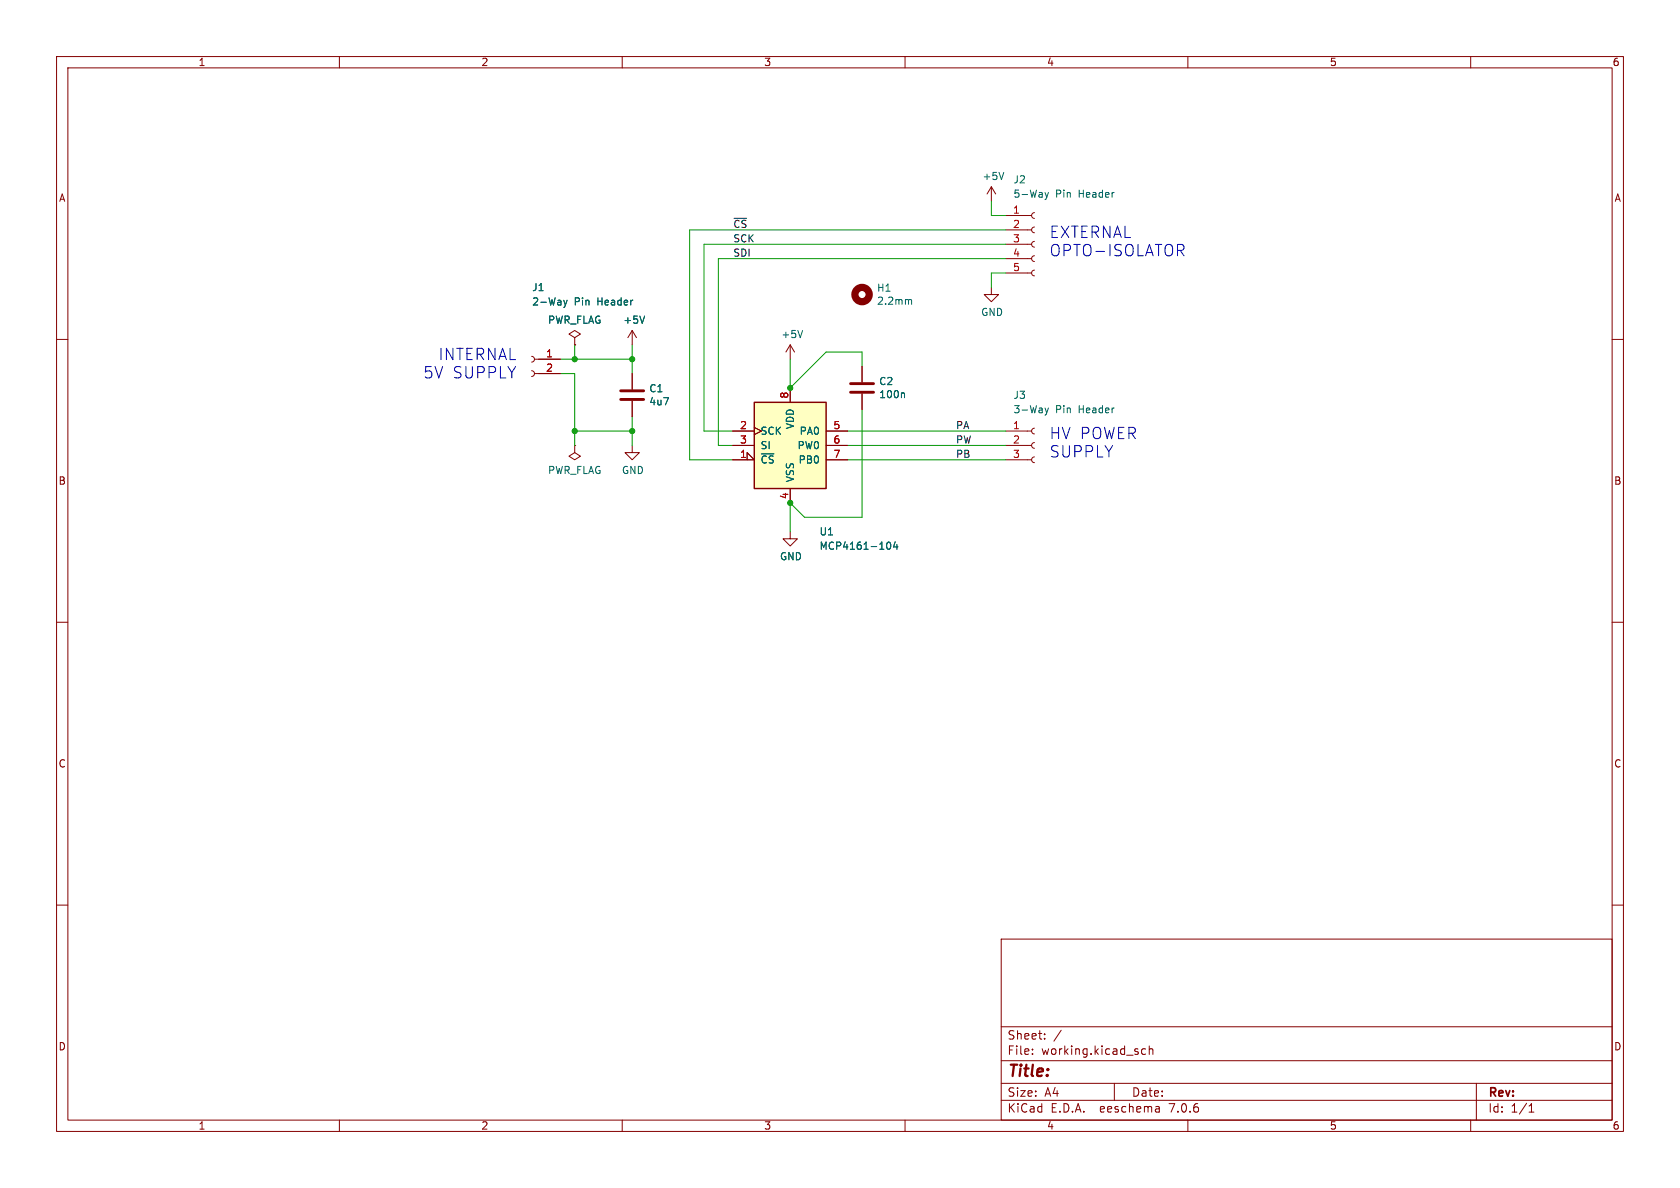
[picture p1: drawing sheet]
(kicad_sch (version 20230121) (generator eeschema)

 (paper "A4")

 (lib_symbols
  (symbol "Device:C" (pin_numbers hide) (pin_names (offset 0.254)) (in_bom yes) (on_board yes)
   (property "Reference" "C" (at 0.635 2.54 0) (effects (font (size 1.27 1.27)) (justify left)))
   (property "Value" "C" (at 0.635 -2.54 0) (effects (font (size 1.27 1.27)) (justify left)))
   (property "Footprint" "" (at 0.9652 -3.81 0) (effects (font (size 1.27 1.27)) hide))
   (property "Datasheet" "~" (at 0 0 0) (effects (font (size 1.27 1.27)) hide))
   (symbol "C_0_1"
    (polyline (pts (xy -2.032 -0.762) (xy 2.032 -0.762)) (stroke (width 0.508) (type default)) (fill (type none)))
    (polyline (pts (xy -2.032 0.762) (xy 2.032 0.762)) (stroke (width 0.508) (type default)) (fill (type none))))
   (symbol "C_1_1"
    (pin passive line (at 0 3.81 270) (length 2.794) (name "~" (effects (font (size 1.27 1.27)))) (number "1" (effects (font (size 1.27 1.27)))))
    (pin passive line (at 0 -3.81 90) (length 2.794) (name "~" (effects (font (size 1.27 1.27)))) (number "2" (effects (font (size 1.27 1.27)))))))
  (symbol "DigitalPot-rescue:Conn_01x02_Female-Connector" (pin_names (offset 1.016) hide) (in_bom yes) (on_board yes)
   (property "Reference" "J" (at 0 2.54 0) (effects (font (size 1.27 1.27))))
   (property "Value" "Connector_Conn_01x02_Female" (at 0 -5.08 0) (effects (font (size 1.27 1.27))))
   (property "Footprint" "" (at 0 0 0) (effects (font (size 1.27 1.27)) hide))
   (property "Datasheet" "" (at 0 0 0) (effects (font (size 1.27 1.27)) hide))
   (symbol "Conn_01x02_Female-Connector_1_1"
    (arc (start 0 -2.032) (mid -0.5058 -2.54) (end 0 -3.048) (stroke (width 0.1524) (type solid)) (fill (type none)))
    (polyline (pts (xy -1.27 -2.54) (xy -0.508 -2.54)) (stroke (width 0.1524) (type solid)) (fill (type none)))
    (polyline (pts (xy -1.27 0) (xy -0.508 0)) (stroke (width 0.1524) (type solid)) (fill (type none)))
    (arc (start 0 0.508) (mid -0.5058 0) (end 0 -0.508) (stroke (width 0.1524) (type solid)) (fill (type none)))
    (pin passive line (at -5.08 0 0) (length 3.81) (name "Pin_1" (effects (font (size 1.27 1.27)))) (number "1" (effects (font (size 1.27 1.27)))))
    (pin passive line (at -5.08 -2.54 0) (length 3.81) (name "Pin_2" (effects (font (size 1.27 1.27)))) (number "2" (effects (font (size 1.27 1.27)))))))
  (symbol "DigitalPot-rescue:Conn_01x03_Female-Connector" (pin_names (offset 1.016) hide) (in_bom yes) (on_board yes)
   (property "Reference" "J" (at 0 5.08 0) (effects (font (size 1.27 1.27))))
   (property "Value" "Connector_Conn_01x03_Female" (at 0 -5.08 0) (effects (font (size 1.27 1.27))))
   (property "Footprint" "" (at 0 0 0) (effects (font (size 1.27 1.27)) hide))
   (property "Datasheet" "" (at 0 0 0) (effects (font (size 1.27 1.27)) hide))
   (symbol "Conn_01x03_Female-Connector_1_1"
    (arc (start 0 -2.032) (mid -0.5058 -2.54) (end 0 -3.048) (stroke (width 0.1524) (type solid)) (fill (type none)))
    (polyline (pts (xy -1.27 -2.54) (xy -0.508 -2.54)) (stroke (width 0.1524) (type solid)) (fill (type none)))
    (polyline (pts (xy -1.27 0) (xy -0.508 0)) (stroke (width 0.1524) (type solid)) (fill (type none)))
    (polyline (pts (xy -1.27 2.54) (xy -0.508 2.54)) (stroke (width 0.1524) (type solid)) (fill (type none)))
    (arc (start 0 0.508) (mid -0.5058 0) (end 0 -0.508) (stroke (width 0.1524) (type solid)) (fill (type none)))
    (arc (start 0 3.048) (mid -0.5058 2.54) (end 0 2.032) (stroke (width 0.1524) (type solid)) (fill (type none)))
    (pin passive line (at -5.08 2.54 0) (length 3.81) (name "Pin_1" (effects (font (size 1.27 1.27)))) (number "1" (effects (font (size 1.27 1.27)))))
    (pin passive line (at -5.08 0 0) (length 3.81) (name "Pin_2" (effects (font (size 1.27 1.27)))) (number "2" (effects (font (size 1.27 1.27)))))
    (pin passive line (at -5.08 -2.54 0) (length 3.81) (name "Pin_3" (effects (font (size 1.27 1.27)))) (number "3" (effects (font (size 1.27 1.27)))))))
  (symbol "DigitalPot-rescue:Conn_01x05_Female-Connector" (pin_names (offset 1.016) hide) (in_bom yes) (on_board yes)
   (property "Reference" "J" (at 0 7.62 0) (effects (font (size 1.27 1.27))))
   (property "Value" "Connector_Conn_01x05_Female" (at 0 -7.62 0) (effects (font (size 1.27 1.27))))
   (property "Footprint" "" (at 0 0 0) (effects (font (size 1.27 1.27)) hide))
   (property "Datasheet" "" (at 0 0 0) (effects (font (size 1.27 1.27)) hide))
   (symbol "Conn_01x05_Female-Connector_1_1"
    (arc (start 0 -4.572) (mid -0.5058 -5.08) (end 0 -5.588) (stroke (width 0.1524) (type solid)) (fill (type none)))
    (arc (start 0 -2.032) (mid -0.5058 -2.54) (end 0 -3.048) (stroke (width 0.1524) (type solid)) (fill (type none)))
    (polyline (pts (xy -1.27 -5.08) (xy -0.508 -5.08)) (stroke (width 0.1524) (type solid)) (fill (type none)))
    (polyline (pts (xy -1.27 -2.54) (xy -0.508 -2.54)) (stroke (width 0.1524) (type solid)) (fill (type none)))
    (polyline (pts (xy -1.27 0) (xy -0.508 0)) (stroke (width 0.1524) (type solid)) (fill (type none)))
    (polyline (pts (xy -1.27 2.54) (xy -0.508 2.54)) (stroke (width 0.1524) (type solid)) (fill (type none)))
    (polyline (pts (xy -1.27 5.08) (xy -0.508 5.08)) (stroke (width 0.1524) (type solid)) (fill (type none)))
    (arc (start 0 0.508) (mid -0.5058 0) (end 0 -0.508) (stroke (width 0.1524) (type solid)) (fill (type none)))
    (arc (start 0 3.048) (mid -0.5058 2.54) (end 0 2.032) (stroke (width 0.1524) (type solid)) (fill (type none)))
    (arc (start 0 5.588) (mid -0.5058 5.08) (end 0 4.572) (stroke (width 0.1524) (type solid)) (fill (type none)))
    (pin passive line (at -5.08 5.08 0) (length 3.81) (name "Pin_1" (effects (font (size 1.27 1.27)))) (number "1" (effects (font (size 1.27 1.27)))))
    (pin passive line (at -5.08 2.54 0) (length 3.81) (name "Pin_2" (effects (font (size 1.27 1.27)))) (number "2" (effects (font (size 1.27 1.27)))))
    (pin passive line (at -5.08 0 0) (length 3.81) (name "Pin_3" (effects (font (size 1.27 1.27)))) (number "3" (effects (font (size 1.27 1.27)))))
    (pin passive line (at -5.08 -2.54 0) (length 3.81) (name "Pin_4" (effects (font (size 1.27 1.27)))) (number "4" (effects (font (size 1.27 1.27)))))
    (pin passive line (at -5.08 -5.08 0) (length 3.81) (name "Pin_5" (effects (font (size 1.27 1.27)))) (number "5" (effects (font (size 1.27 1.27)))))))
  (symbol "Mechanical:MountingHole" (pin_names (offset 1.016)) (in_bom yes) (on_board yes)
   (property "Reference" "H" (at 0 5.08 0) (effects (font (size 1.27 1.27))))
   (property "Value" "MountingHole" (at 0 3.175 0) (effects (font (size 1.27 1.27))))
   (property "Footprint" "" (at 0 0 0) (effects (font (size 1.27 1.27)) hide))
   (property "Datasheet" "~" (at 0 0 0) (effects (font (size 1.27 1.27)) hide))
   (symbol "MountingHole_0_1"
    (circle (center 0 0) (radius 1.27) (stroke (width 1.27) (type default)) (fill (type none)))))
  (symbol "Potentiometer_Digital:MCP41100" (pin_names (offset 1.016)) (in_bom yes) (on_board yes)
   (property "Reference" "U" (at -6.35 8.89 0) (effects (font (size 1.27 1.27)) (justify left)))
   (property "Value" "MCP41100" (at 1.27 8.89 0) (effects (font (size 1.27 1.27)) (justify left)))
   (property "Footprint" "" (at 0 0 0) (effects (font (size 1.27 1.27)) hide))
   (property "Datasheet" "http://ww1.microchip.com/downloads/en/DeviceDoc/11195c.pdf" (at 0 0 0) (effects (font (size 1.27 1.27)) hide))
   (symbol "MCP41100_0_1"
    (rectangle (start -6.35 7.62) (end 6.35 -7.62) (stroke (width 0.254) (type default)) (fill (type background))))
   (symbol "MCP41100_1_1"
    (pin input input_low (at -10.16 -2.54 0) (length 3.81) (name "~{CS}" (effects (font (size 1.27 1.27)))) (number "1" (effects (font (size 1.27 1.27)))))
    (pin passive clock (at -10.16 2.54 0) (length 3.81) (name "SCK" (effects (font (size 1.27 1.27)))) (number "2" (effects (font (size 1.27 1.27)))))
    (pin input line (at -10.16 0 0) (length 3.81) (name "SI" (effects (font (size 1.27 1.27)))) (number "3" (effects (font (size 1.27 1.27)))))
    (pin power_in line (at 0 -10.16 90) (length 2.54) (name "VSS" (effects (font (size 1.27 1.27)))) (number "4" (effects (font (size 1.27 1.27)))))
    (pin passive line (at 10.16 2.54 180) (length 3.81) (name "PA0" (effects (font (size 1.27 1.27)))) (number "5" (effects (font (size 1.27 1.27)))))
    (pin passive line (at 10.16 0 180) (length 3.81) (name "PW0" (effects (font (size 1.27 1.27)))) (number "6" (effects (font (size 1.27 1.27)))))
    (pin passive line (at 10.16 -2.54 180) (length 3.81) (name "PB0" (effects (font (size 1.27 1.27)))) (number "7" (effects (font (size 1.27 1.27)))))
    (pin power_in line (at 0 10.16 270) (length 2.54) (name "VDD" (effects (font (size 1.27 1.27)))) (number "8" (effects (font (size 1.27 1.27)))))))
  (symbol "power:+5V" (power) (pin_names (offset 0)) (in_bom yes) (on_board yes)
   (property "Reference" "#PWR" (at 0 -3.81 0) (effects (font (size 1.27 1.27)) hide))
   (property "Value" "+5V" (at 0 3.556 0) (effects (font (size 1.27 1.27))))
   (property "Footprint" "" (at 0 0 0) (effects (font (size 1.27 1.27)) hide))
   (property "Datasheet" "" (at 0 0 0) (effects (font (size 1.27 1.27)) hide))
   (symbol "+5V_0_1"
    (polyline (pts (xy -0.762 1.27) (xy 0 2.54)) (stroke (width 0) (type default)) (fill (type none)))
    (polyline (pts (xy 0 0) (xy 0 2.54)) (stroke (width 0) (type default)) (fill (type none)))
    (polyline (pts (xy 0 2.54) (xy 0.762 1.27)) (stroke (width 0) (type default)) (fill (type none))))
   (symbol "+5V_1_1"
    (pin power_in line (at 0 0 90) (length 0) hide (name "+5V" (effects (font (size 1.27 1.27)))) (number "1" (effects (font (size 1.27 1.27)))))))
  (symbol "power:GND" (power) (pin_names (offset 0)) (in_bom yes) (on_board yes)
   (property "Reference" "#PWR" (at 0 -6.35 0) (effects (font (size 1.27 1.27)) hide))
   (property "Value" "GND" (at 0 -3.81 0) (effects (font (size 1.27 1.27))))
   (property "Footprint" "" (at 0 0 0) (effects (font (size 1.27 1.27)) hide))
   (property "Datasheet" "" (at 0 0 0) (effects (font (size 1.27 1.27)) hide))
   (symbol "GND_0_1"
    (polyline (pts (xy 0 0) (xy 0 -1.27) (xy 1.27 -1.27) (xy 0 -2.54) (xy -1.27 -1.27) (xy 0 -1.27)) (stroke (width 0) (type default)) (fill (type none))))
   (symbol "GND_1_1"
    (pin power_in line (at 0 0 270) (length 0) hide (name "GND" (effects (font (size 1.27 1.27)))) (number "1" (effects (font (size 1.27 1.27)))))))
  (symbol "power:PWR_FLAG" (power) (pin_numbers hide) (pin_names (offset 0) hide) (in_bom yes) (on_board yes)
   (property "Reference" "#FLG" (at 0 1.905 0) (effects (font (size 1.27 1.27)) hide))
   (property "Value" "PWR_FLAG" (at 0 3.81 0) (effects (font (size 1.27 1.27))))
   (property "Footprint" "" (at 0 0 0) (effects (font (size 1.27 1.27)) hide))
   (property "Datasheet" "~" (at 0 0 0) (effects (font (size 1.27 1.27)) hide))
   (symbol "PWR_FLAG_0_0"
    (pin power_out line (at 0 0 90) (length 0) (name "pwr" (effects (font (size 1.27 1.27)))) (number "1" (effects (font (size 1.27 1.27))))))
   (symbol "PWR_FLAG_0_1"
    (polyline (pts (xy 0 0) (xy 0 1.27) (xy -1.016 1.905) (xy 0 2.54) (xy 1.016 1.905) (xy 0 1.27)) (stroke (width 0) (type default)) (fill (type none))))))

 (junction (at 139.7 68.58) (diameter 0) (color 0 0 0 0))
 (junction (at 101.6 63.5) (diameter 0) (color 0 0 0 0))
 (junction (at 111.76 76.2) (diameter 0) (color 0 0 0 0))
 (junction (at 101.6 76.2) (diameter 0) (color 0 0 0 0))
 (junction (at 111.76 63.5) (diameter 0) (color 0 0 0 0))
 (junction (at 139.7 88.9) (diameter 0) (color 0 0 0 0))

 (wire (pts (xy 101.6 66.04) (xy 101.6 76.2)) (stroke (width 0) (type default)))
 (wire (pts (xy 111.76 73.66) (xy 111.76 76.2)) (stroke (width 0) (type default)))
 (wire (pts (xy 101.6 60.96) (xy 101.6 63.5)) (stroke (width 0) (type default)))
 (wire (pts (xy 124.46 76.2) (xy 124.46 43.18)) (stroke (width 0) (type default)))
 (wire (pts (xy 101.6 76.2) (xy 111.76 76.2)) (stroke (width 0) (type default)))
 (wire (pts (xy 177.8 78.74) (xy 149.86 78.74)) (stroke (width 0) (type default)))
 (wire (pts (xy 121.92 81.28) (xy 129.54 81.28)) (stroke (width 0) (type default)))
 (wire (pts (xy 142.24 91.44) (xy 139.7 88.9)) (stroke (width 0) (type default)))
 (wire (pts (xy 127 45.72) (xy 127 78.74)) (stroke (width 0) (type default)))
 (wire (pts (xy 146.05 62.23) (xy 139.7 68.58)) (stroke (width 0) (type default)))
 (wire (pts (xy 129.54 76.2) (xy 124.46 76.2)) (stroke (width 0) (type default)))
 (wire (pts (xy 175.26 38.1) (xy 175.26 35.56)) (stroke (width 0) (type default)))
 (wire (pts (xy 101.6 78.74) (xy 101.6 76.2)) (stroke (width 0) (type default)))
 (wire (pts (xy 124.46 43.18) (xy 177.8 43.18)) (stroke (width 0) (type default)))
 (wire (pts (xy 111.76 66.04) (xy 111.76 63.5)) (stroke (width 0) (type default)))
 (wire (pts (xy 127 78.74) (xy 129.54 78.74)) (stroke (width 0) (type default)))
 (wire (pts (xy 177.8 45.72) (xy 127 45.72)) (stroke (width 0) (type default)))
 (wire (pts (xy 139.7 68.58) (xy 139.7 63.5)) (stroke (width 0) (type default)))
 (wire (pts (xy 111.76 60.96) (xy 111.76 63.5)) (stroke (width 0) (type default)))
 (wire (pts (xy 146.05 62.23) (xy 152.4 62.23)) (stroke (width 0) (type default)))
 (wire (pts (xy 175.26 48.26) (xy 175.26 50.8)) (stroke (width 0) (type default)))
 (wire (pts (xy 139.7 88.9) (xy 139.7 93.98)) (stroke (width 0) (type default)))
 (wire (pts (xy 99.06 63.5) (xy 101.6 63.5)) (stroke (width 0) (type default)))
 (wire (pts (xy 177.8 48.26) (xy 175.26 48.26)) (stroke (width 0) (type default)))
 (wire (pts (xy 152.4 72.39) (xy 152.4 91.44)) (stroke (width 0) (type default)))
 (wire (pts (xy 177.8 38.1) (xy 175.26 38.1)) (stroke (width 0) (type default)))
 (wire (pts (xy 121.92 40.64) (xy 121.92 81.28)) (stroke (width 0) (type default)))
 (wire (pts (xy 149.86 76.2) (xy 177.8 76.2)) (stroke (width 0) (type default)))
 (wire (pts (xy 99.06 66.04) (xy 101.6 66.04)) (stroke (width 0) (type default)))
 (wire (pts (xy 111.76 78.74) (xy 111.76 76.2)) (stroke (width 0) (type default)))
 (wire (pts (xy 152.4 91.44) (xy 142.24 91.44)) (stroke (width 0) (type default)))
 (wire (pts (xy 152.4 62.23) (xy 152.4 64.77)) (stroke (width 0) (type default)))
 (wire (pts (xy 149.86 81.28) (xy 177.8 81.28)) (stroke (width 0) (type default)))
 (wire (pts (xy 101.6 63.5) (xy 111.76 63.5)) (stroke (width 0) (type default)))
 (wire (pts (xy 121.92 40.64) (xy 177.8 40.64)) (stroke (width 0) (type default)))

 (text "EXTERNAL\nOPTO-ISOLATOR" (at 185.42 45.72 0) (effects (font (size 2.0066 2.0066)) (justify left bottom)))
 (text "INTERNAL\n5V SUPPLY" (at 91.44 67.31 0) (effects (font (size 2.0066 2.0066)) (justify right bottom)))
 (text "HV POWER\nSUPPLY" (at 185.42 81.28 0) (effects (font (size 2.0066 2.0066)) (justify left bottom)))

 (label "PW" (at 168.91 78.74 0) (effects (font (size 1.27 1.27)) (justify left bottom)))
 (label "SCK" (at 129.54 43.18 0) (effects (font (size 1.27 1.27)) (justify left bottom)))
 (label "PB" (at 168.91 81.28 0) (effects (font (size 1.27 1.27)) (justify left bottom)))
 (label "SDI" (at 129.54 45.72 0) (effects (font (size 1.27 1.27)) (justify left bottom)))
 (label "~{CS}" (at 129.54 40.64 0) (effects (font (size 1.27 1.27)) (justify left bottom)))
 (label "PA" (at 168.91 76.2 0) (effects (font (size 1.27 1.27)) (justify left bottom)))

 (symbol (lib_id "DigitalPot-rescue:Conn_01x05_Female-Connector") (at 182.88 43.18 0) (unit 1) (in_bom yes) (on_board yes) (dnp no)
  (property "Reference" "J2" (at 179.07 31.75 0) (effects (font (size 1.27 1.27)) (justify left)))
  (property "Value" "5-Way Pin Header" (at 179.07 34.29 0) (effects (font (size 1.27 1.27)) (justify left)))
  (property "Footprint" "Connector_PinHeader_2.54mm:PinHeader_1x05_P2.54mm_Vertical" (at 182.88 43.18 0) (effects (font (size 1.27 1.27)) hide))
  (property "Datasheet" "~" (at 182.88 43.18 0) (effects (font (size 1.27 1.27)) hide))
  (property "Part Number" "Multicomp" (at 182.88 43.18 0) (effects (font (size 1.27 1.27)) hide))
  (property "Package" "2.54mm pitch" (at 182.88 43.18 0) (effects (font (size 1.27 1.27)) hide))
  (property "Supplier" "Multicomp" (at 182.88 43.18 0) (effects (font (size 1.27 1.27)) hide))
  (property "Order Code" "1593414" (at 182.88 43.18 0) (effects (font (size 1.27 1.27)) hide))
  (property "Note" "5-way 2.54mm pitch pin header" (at 182.88 43.18 0) (effects (font (size 1.27 1.27)) hide)) (pin "1") (pin "2") (pin "3") (pin "4") (pin "5"))

 (symbol (lib_id "power:+5V") (at 175.26 35.56 0) (unit 1) (in_bom yes) (on_board yes) (dnp no)
  (property "Reference" "#PWR0101" (at 175.26 39.37 0) (effects (font (size 1.27 1.27)) hide))
  (property "Value" "+5V" (at 175.641 31.1658 0) (effects (font (size 1.27 1.27))))
  (property "Footprint" "" (at 175.26 35.56 0) (effects (font (size 1.27 1.27)) hide))
  (property "Datasheet" "" (at 175.26 35.56 0) (effects (font (size 1.27 1.27)) hide)) (pin "1"))

 (symbol (lib_id "power:GND") (at 175.26 50.8 0) (unit 1) (in_bom yes) (on_board yes) (dnp no)
  (property "Reference" "#PWR0102" (at 175.26 57.15 0) (effects (font (size 1.27 1.27)) hide))
  (property "Value" "GND" (at 175.387 55.1942 0) (effects (font (size 1.27 1.27))))
  (property "Footprint" "" (at 175.26 50.8 0) (effects (font (size 1.27 1.27)) hide))
  (property "Datasheet" "" (at 175.26 50.8 0) (effects (font (size 1.27 1.27)) hide)) (pin "1"))

 (symbol (lib_id "Potentiometer_Digital:MCP41100") (at 139.7 78.74 0) (unit 1) (in_bom yes) (on_board yes) (dnp no)
  (property "Reference" "U1" (at 144.78 93.98 0) (effects (font (size 1.27 1.27)) (justify left)))
  (property "Value" "MCP4161-104" (at 144.78 96.52 0) (effects (font (size 1.27 1.27)) (justify left)))
  (property "Footprint" "Package_SO:SOIC-8_3.9x4.9mm_P1.27mm" (at 139.7 78.74 0) (effects (font (size 1.27 1.27)) hide))
  (property "Datasheet" "http://ww1.microchip.com/downloads/en/DeviceDoc/11195c.pdf" (at 139.7 78.74 0) (effects (font (size 1.27 1.27)) hide))
  (property "Part Number" "MCP4161-104E/SN" (at 139.7 78.74 0) (effects (font (size 1.27 1.27)) hide))
  (property "Manufacturer" "Microchip" (at 139.7 78.74 0) (effects (font (size 1.27 1.27)) hide))
  (property "Package" "SO-8" (at 139.7 78.74 0) (effects (font (size 1.27 1.27)) hide))
  (property "Supplier" "Mouser" (at 139.7 78.74 0) (effects (font (size 1.27 1.27)) hide))
  (property "Order Code" "579-MCP4161-104E/SN" (at 139.7 78.74 0) (effects (font (size 1.27 1.27)) hide))
  (property "Note" "8-bit single SPI digital POT with non-volatile memory" (at 139.7 78.74 0) (effects (font (size 1.27 1.27)) hide)) (pin "1") (pin "2") (pin "3") (pin "4") (pin "5") (pin "6") (pin "7") (pin "8"))

 (symbol (lib_id "Device:C") (at 152.4 68.58 0) (unit 1) (in_bom yes) (on_board yes) (dnp no)
  (property "Reference" "C2" (at 155.321 67.4116 0) (effects (font (size 1.27 1.27)) (justify left)))
  (property "Value" "100n" (at 155.321 69.723 0) (effects (font (size 1.27 1.27)) (justify left)))
  (property "Footprint" "Capacitor_SMD:C_0603_1608Metric" (at 153.3652 72.39 0) (effects (font (size 1.27 1.27)) hide))
  (property "Datasheet" "~" (at 152.4 68.58 0) (effects (font (size 1.27 1.27)) hide))
  (property "Part Number" "MC0603B104K500" (at 152.4 68.58 0) (effects (font (size 1.27 1.27)) hide))
  (property "Manufacturer" "Multicomp" (at 152.4 68.58 0) (effects (font (size 1.27 1.27)) hide))
  (property "Package" "0603" (at 152.4 68.58 0) (effects (font (size 1.27 1.27)) hide))
  (property "Supplier" "Farnell" (at 152.4 68.58 0) (effects (font (size 1.27 1.27)) hide))
  (property "Order Code" "1759122" (at 152.4 68.58 0) (effects (font (size 1.27 1.27)) hide))
  (property "Alt. Supplier" "OPL Seeed" (at 152.4 68.58 0) (effects (font (size 1.27 1.27)) hide))
  (property "Alt. Order Code" "302010138" (at 152.4 68.58 0) (effects (font (size 1.27 1.27)) hide))
  (property "Note" "100nF/50V X7R 0603 ceramic capacitor" (at 152.4 68.58 0) (effects (font (size 1.27 1.27)) hide)) (pin "1") (pin "2"))

 (symbol (lib_id "power:GND") (at 139.7 93.98 0) (unit 1) (in_bom yes) (on_board yes) (dnp no)
  (property "Reference" "#PWR0103" (at 139.7 100.33 0) (effects (font (size 1.27 1.27)) hide))
  (property "Value" "GND" (at 139.827 98.3742 0) (effects (font (size 1.27 1.27))))
  (property "Footprint" "" (at 139.7 93.98 0) (effects (font (size 1.27 1.27)) hide))
  (property "Datasheet" "" (at 139.7 93.98 0) (effects (font (size 1.27 1.27)) hide)) (pin "1"))

 (symbol (lib_id "power:+5V") (at 139.7 63.5 0) (unit 1) (in_bom yes) (on_board yes) (dnp no)
  (property "Reference" "#PWR0104" (at 139.7 67.31 0) (effects (font (size 1.27 1.27)) hide))
  (property "Value" "+5V" (at 140.081 59.1058 0) (effects (font (size 1.27 1.27))))
  (property "Footprint" "" (at 139.7 63.5 0) (effects (font (size 1.27 1.27)) hide))
  (property "Datasheet" "" (at 139.7 63.5 0) (effects (font (size 1.27 1.27)) hide)) (pin "1"))

 (symbol (lib_id "DigitalPot-rescue:Conn_01x03_Female-Connector") (at 182.88 78.74 0) (unit 1) (in_bom yes) (on_board yes) (dnp no)
  (property "Reference" "J3" (at 179.07 69.85 0) (effects (font (size 1.27 1.27)) (justify left)))
  (property "Value" "3-Way Pin Header" (at 179.07 72.39 0) (effects (font (size 1.27 1.27)) (justify left)))
  (property "Footprint" "Connector_PinHeader_2.54mm:PinHeader_1x03_P2.54mm_Vertical" (at 182.88 78.74 0) (effects (font (size 1.27 1.27)) hide))
  (property "Datasheet" "~" (at 182.88 78.74 0) (effects (font (size 1.27 1.27)) hide))
  (property "Note" "3-way 2.54mm pitch pin header" (at 182.88 78.74 0) (effects (font (size 1.27 1.27)) hide))
  (property "Part Number" "2211S-03G" (at 182.88 78.74 0) (effects (font (size 1.27 1.27)) hide))
  (property "Manufacturer" "Multicomp" (at 182.88 78.74 0) (effects (font (size 1.27 1.27)) hide))
  (property "Package" "2.54mm pitch" (at 182.88 78.74 0) (effects (font (size 1.27 1.27)) hide))
  (property "Supplier" "Farnell" (at 182.88 78.74 0) (effects (font (size 1.27 1.27)) hide))
  (property "Order Code" "1593411" (at 182.88 78.74 0) (effects (font (size 1.27 1.27)) hide)) (pin "1") (pin "2") (pin "3"))

 (symbol (lib_id "Device:C") (at 111.76 69.85 0) (unit 1) (in_bom yes) (on_board yes) (dnp no)
  (property "Reference" "C1" (at 114.681 68.6816 0) (effects (font (size 1.27 1.27)) (justify left)))
  (property "Value" "4u7" (at 114.681 70.993 0) (effects (font (size 1.27 1.27)) (justify left)))
  (property "Footprint" "Capacitor_SMD:C_0603_1608Metric" (at 112.7252 73.66 0) (effects (font (size 1.27 1.27)) hide))
  (property "Datasheet" "~" (at 111.76 69.85 0) (effects (font (size 1.27 1.27)) hide))
  (property "Part Number" "EMK107ABJ475KA-T" (at 111.76 69.85 0) (effects (font (size 1.27 1.27)) hide))
  (property "Manufacturer" "Tayo Yuden" (at 111.76 69.85 0) (effects (font (size 1.27 1.27)) hide))
  (property "Package" "0603" (at 111.76 69.85 0) (effects (font (size 1.27 1.27)) hide))
  (property "Supplier" "Farnell" (at 111.76 69.85 0) (effects (font (size 1.27 1.27)) hide))
  (property "Order Code" "2112741" (at 111.76 69.85 0) (effects (font (size 1.27 1.27)) hide))
  (property "Note" "4.7μF/16V 0603 X5R capacitor" (at 111.76 69.85 0) (effects (font (size 1.27 1.27)) hide)) (pin "1") (pin "2"))

 (symbol (lib_id "DigitalPot-rescue:Conn_01x02_Female-Connector") (at 93.98 63.5 0) (mirror y) (unit 1) (in_bom yes) (on_board yes) (dnp no)
  (property "Reference" "J1" (at 93.98 50.8 0) (effects (font (size 1.27 1.27)) (justify right)))
  (property "Value" "2-Way Pin Header" (at 93.98 53.34 0) (effects (font (size 1.27 1.27)) (justify right)))
  (property "Footprint" "Connector_PinHeader_2.54mm:PinHeader_1x02_P2.54mm_Vertical" (at 93.98 63.5 0) (effects (font (size 1.27 1.27)) hide))
  (property "Datasheet" "~" (at 93.98 63.5 0) (effects (font (size 1.27 1.27)) hide))
  (property "Note" "2-way 2.54mm pitch pin header" (at 93.98 63.5 0) (effects (font (size 1.27 1.27)) hide))
  (property "Part Number" "2211S-02G" (at 93.98 63.5 0) (effects (font (size 1.27 1.27)) hide))
  (property "Manufacturer" "Multicomp" (at 93.98 63.5 0) (effects (font (size 1.27 1.27)) hide))
  (property "Package" "2.54mm pitch" (at 93.98 63.5 0) (effects (font (size 1.27 1.27)) hide))
  (property "Supplier" "Farnell" (at 93.98 63.5 0) (effects (font (size 1.27 1.27)) hide))
  (property "Order Code" "1593412" (at 93.98 63.5 0) (effects (font (size 1.27 1.27)) hide)) (pin "1") (pin "2"))

 (symbol (lib_id "power:+5V") (at 111.76 60.96 0) (unit 1) (in_bom yes) (on_board yes) (dnp no)
  (property "Reference" "#PWR0105" (at 111.76 64.77 0) (effects (font (size 1.27 1.27)) hide))
  (property "Value" "+5V" (at 112.141 56.5658 0) (effects (font (size 1.27 1.27))))
  (property "Footprint" "" (at 111.76 60.96 0) (effects (font (size 1.27 1.27)) hide))
  (property "Datasheet" "" (at 111.76 60.96 0) (effects (font (size 1.27 1.27)) hide)) (pin "1"))

 (symbol (lib_id "power:GND") (at 111.76 78.74 0) (unit 1) (in_bom yes) (on_board yes) (dnp no)
  (property "Reference" "#PWR0106" (at 111.76 85.09 0) (effects (font (size 1.27 1.27)) hide))
  (property "Value" "GND" (at 111.887 83.1342 0) (effects (font (size 1.27 1.27))))
  (property "Footprint" "" (at 111.76 78.74 0) (effects (font (size 1.27 1.27)) hide))
  (property "Datasheet" "" (at 111.76 78.74 0) (effects (font (size 1.27 1.27)) hide)) (pin "1"))

 (symbol (lib_id "power:PWR_FLAG") (at 101.6 60.96 0) (unit 1) (in_bom yes) (on_board yes) (dnp no)
  (property "Reference" "#FLG0101" (at 101.6 59.055 0) (effects (font (size 1.27 1.27)) hide))
  (property "Value" "PWR_FLAG" (at 101.6 56.5658 0) (effects (font (size 1.27 1.27))))
  (property "Footprint" "" (at 101.6 60.96 0) (effects (font (size 1.27 1.27)) hide))
  (property "Datasheet" "~" (at 101.6 60.96 0) (effects (font (size 1.27 1.27)) hide)) (pin "1"))

 (symbol (lib_id "power:PWR_FLAG") (at 101.6 78.74 180) (unit 1) (in_bom yes) (on_board yes) (dnp no)
  (property "Reference" "#FLG0102" (at 101.6 80.645 0) (effects (font (size 1.27 1.27)) hide))
  (property "Value" "PWR_FLAG" (at 101.6 83.1342 0) (effects (font (size 1.27 1.27))))
  (property "Footprint" "" (at 101.6 78.74 0) (effects (font (size 1.27 1.27)) hide))
  (property "Datasheet" "~" (at 101.6 78.74 0) (effects (font (size 1.27 1.27)) hide)) (pin "1"))

 (symbol (lib_id "Mechanical:MountingHole") (at 152.4 52.07 0) (unit 1) (in_bom yes) (on_board yes) (dnp no)
  (property "Reference" "H1" (at 154.94 50.9016 0) (effects (font (size 1.27 1.27)) (justify left)))
  (property "Value" "2.2mm" (at 154.94 53.213 0) (effects (font (size 1.27 1.27)) (justify left)))
  (property "Footprint" "MountingHole:MountingHole_2.2mm_M2" (at 152.4 52.07 0) (effects (font (size 1.27 1.27)) hide))
  (property "Datasheet" "~" (at 152.4 52.07 0) (effects (font (size 1.27 1.27)) hide)))

 (sheet_instances (path "" (page "1"))))
